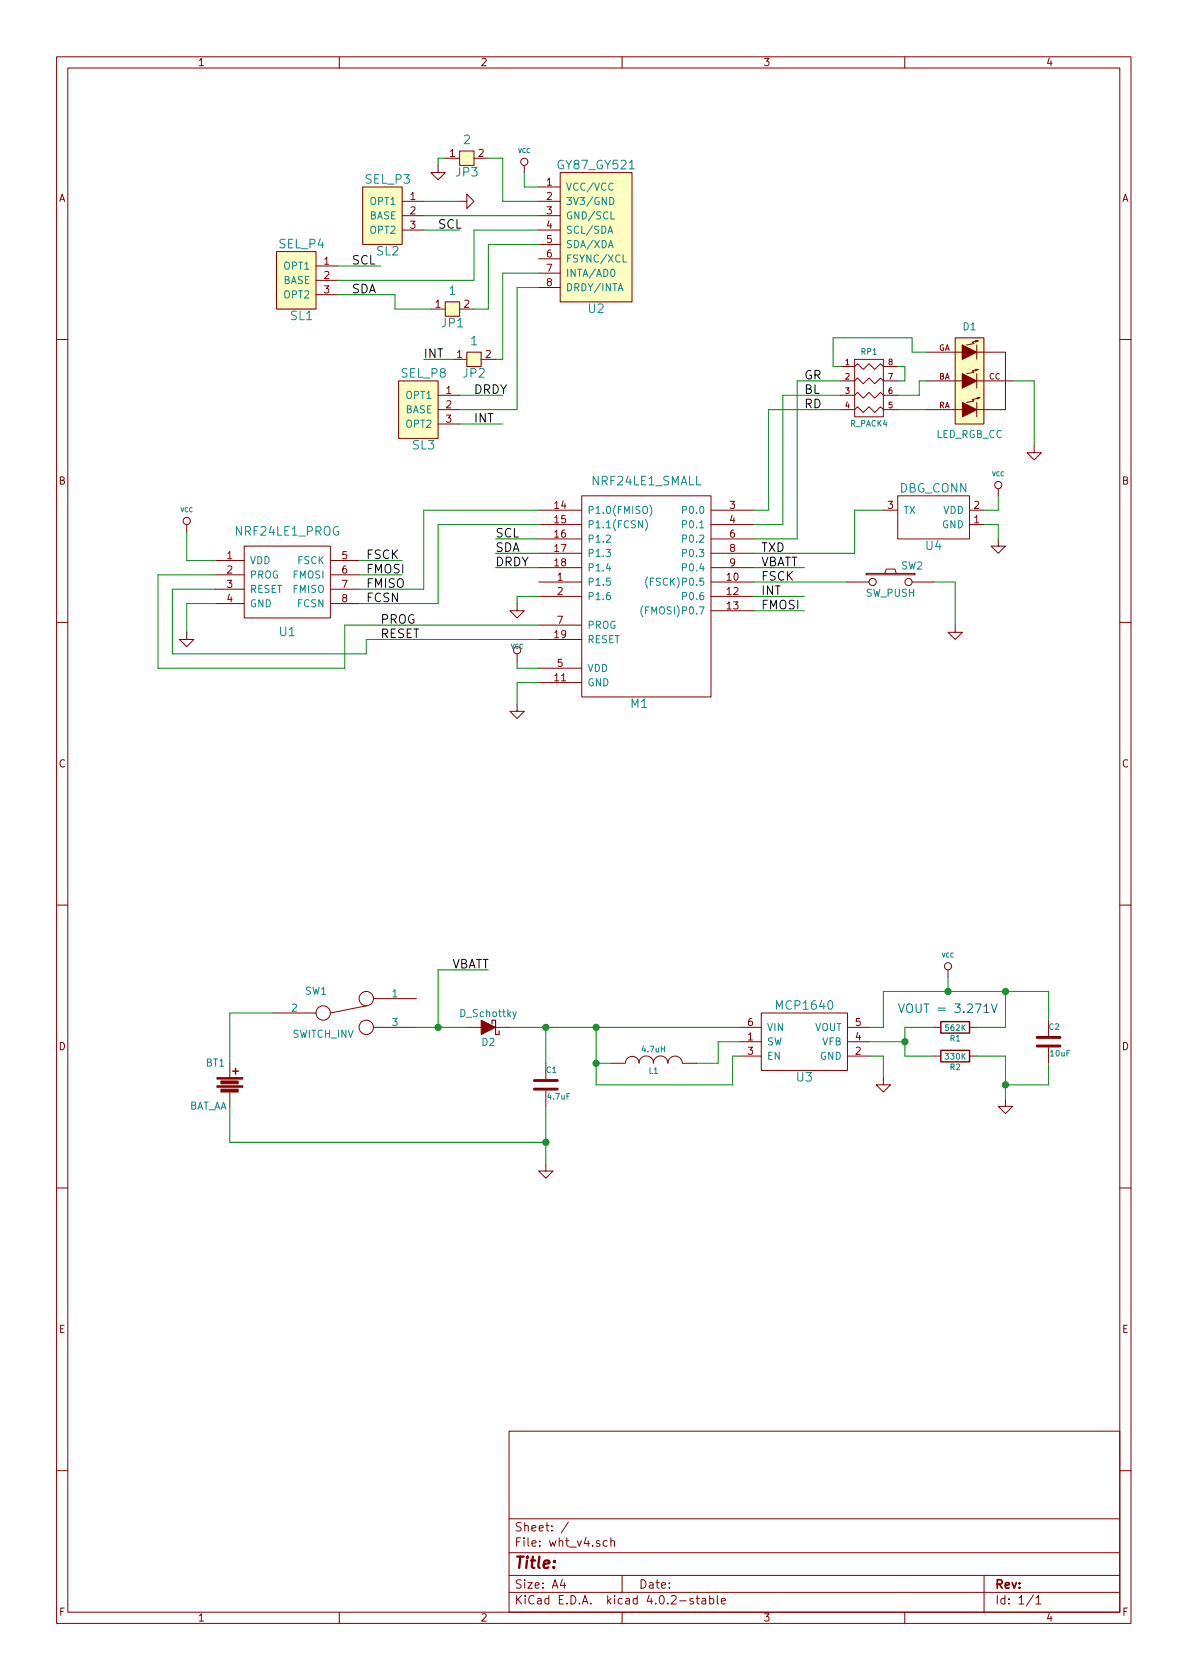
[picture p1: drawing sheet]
EESchema Schematic File Version 2
LIBS:wht_v4-rescue
LIBS:power
LIBS:device
LIBS:transistors
LIBS:conn
LIBS:linear
LIBS:regul
LIBS:74xx
LIBS:cmos4000
LIBS:adc-dac
LIBS:memory
LIBS:xilinx
LIBS:microcontrollers
LIBS:dsp
LIBS:microchip
LIBS:analog_switches
LIBS:motorola
LIBS:texas
LIBS:intel
LIBS:audio
LIBS:interface
LIBS:digital-audio
LIBS:philips
LIBS:display
LIBS:cypress
LIBS:siliconi
LIBS:opto
LIBS:atmel
LIBS:contrib
LIBS:valves
LIBS:wht
LIBS:nrf24le1
LIBS:wht_v4-cache
EELAYER 25 0
EELAYER END
$Descr A4 8268 11693 portrait
encoding utf-8
Sheet 1 1
Title ""
Date ""
Rev ""
Comp ""
Comment1 ""
Comment2 ""
Comment3 ""
Comment4 ""
$EndDescr
$Comp
L NRF24LE1_PROG U1
U 1 1
P 2000 4050
F 0 "U1" H 2000 3700 60  0000 C CNN
F 1 "NRF24LE1_PROG" H 2000 4400 60  0000 C CNN
F 2 "wht:NRF_ICSP_RibbonCable" H 1950 3950 60  0001 C CNN
F 3 "" H 1950 3950 60  0000 C CNN
	1    2000 4050
	1    0    0    -1  
$EndComp
$Comp
L NRF24LE1_SMALL M1
U 1 1
P 4500 4150
F 0 "M1" H 4450 3400 60  0000 C CNN
F 1 "NRF24LE1_SMALL" H 4500 4950 60  0000 C CNN
F 2 "wht:NRF24LE1_SMALL" H 4250 4350 60  0001 C CNN
F 3 "" H 4250 4350 60  0000 C CNN
	1    4500 4150
	1    0    0    -1  
$EndComp
$Comp
L VCC #PWR01
U 1 1
P 1300 3700
F 0 "#PWR01" H 1300 3800 30  0001 C CNN
F 1 "VCC" H 1300 3850 30  0000 C CNN
F 2 "" H 1300 3700 60  0000 C CNN
F 3 "" H 1300 3700 60  0000 C CNN
	1    1300 3700
	1    0    0    -1  
$EndComp
$Comp
L GND #PWR02
U 1 1
P 3600 4900
F 0 "#PWR02" H 3600 4900 30  0001 C CNN
F 1 "GND" H 3600 4830 30  0001 C CNN
F 2 "" H 3600 4900 60  0000 C CNN
F 3 "" H 3600 4900 60  0000 C CNN
	1    3600 4900
	1    0    0    -1  
$EndComp
$Comp
L GND #PWR03
U 1 1
P 1300 4400
F 0 "#PWR03" H 1300 4400 30  0001 C CNN
F 1 "GND" H 1300 4330 30  0001 C CNN
F 2 "" H 1300 4400 60  0000 C CNN
F 3 "" H 1300 4400 60  0000 C CNN
	1    1300 4400
	1    0    0    -1  
$EndComp
$Comp
L VCC #PWR04
U 1 1
P 3600 4600
F 0 "#PWR04" H 3600 4700 30  0001 C CNN
F 1 "VCC" H 3600 4700 30  0000 C CNN
F 2 "" H 3600 4600 60  0000 C CNN
F 3 "" H 3600 4600 60  0000 C CNN
	1    3600 4600
	1    0    0    -1  
$EndComp
Text Label 2550 3900 0    60   ~ 0
FSCK
Text Label 2550 4100 0    60   ~ 0
FMISO
Text Label 2550 4200 0    60   ~ 0
FCSN
Text Label 5300 4250 0    60   ~ 0
FMOSI
Text Label 5300 4050 0    60   ~ 0
FSCK
$Comp
L GND #PWR05
U 1 1
P 7200 3100
F 0 "#PWR05" H 7200 3100 30  0001 C CNN
F 1 "GND" H 7200 3030 30  0001 C CNN
F 2 "" H 7200 3100 60  0000 C CNN
F 3 "" H 7200 3100 60  0000 C CNN
	1    7200 3100
	1    0    0    -1  
$EndComp
Text Label 3450 3750 0    60   ~ 0
SCL
Text Label 3450 3850 0    60   ~ 0
SDA
Wire Wire Line
	3600 4600 3600 4650
Wire Wire Line
	3600 4650 3750 4650
Wire Wire Line
	3750 4750 3600 4750
Wire Wire Line
	3600 4750 3600 4900
Wire Wire Line
	1500 4200 1300 4200
Wire Wire Line
	1300 4200 1300 4400
Wire Wire Line
	1300 3700 1300 3900
Wire Wire Line
	1300 3900 1500 3900
Wire Wire Line
	2500 3900 2800 3900
Wire Wire Line
	2500 4100 2950 4100
Wire Wire Line
	2500 4200 3050 4200
Wire Wire Line
	2400 4350 3750 4350
Wire Wire Line
	2550 4450 3750 4450
Wire Wire Line
	1100 4000 1500 4000
Wire Wire Line
	1200 4100 1500 4100
Wire Wire Line
	5250 4150 5600 4150
Wire Wire Line
	5250 4250 5600 4250
Wire Wire Line
	3750 3550 2950 3550
Wire Wire Line
	3750 3650 3050 3650
Wire Wire Line
	3050 3650 3050 4200
Wire Wire Line
	5450 2750 5450 3650
Wire Wire Line
	5450 3650 5250 3650
Wire Wire Line
	3450 3750 3750 3750
Wire Wire Line
	3450 3850 3750 3850
Wire Wire Line
	2550 4450 2550 4550
Wire Wire Line
	2550 4550 1200 4550
Wire Wire Line
	1200 4550 1200 4100
Wire Wire Line
	1100 4000 1100 4650
Wire Wire Line
	1100 4650 2400 4650
Wire Wire Line
	2400 4650 2400 4350
$Comp
L GND #PWR06
U 1 1
P 6650 4350
F 0 "#PWR06" H 6650 4350 30  0001 C CNN
F 1 "GND" H 6650 4280 30  0001 C CNN
F 2 "" H 6650 4350 60  0000 C CNN
F 3 "" H 6650 4350 60  0000 C CNN
	1    6650 4350
	1    0    0    -1  
$EndComp
$Comp
L SWITCH_INV SW1
U 1 1
P 2400 7050
F 0 "SW1" H 2200 7200 50  0000 C CNN
F 1 "SWITCH_INV" H 2250 6900 50  0000 C CNN
F 2 "wht:ESP2010_switch" H 2400 7050 60  0001 C CNN
F 3 "" H 2400 7050 60  0000 C CNN
	1    2400 7050
	1    0    0    -1  
$EndComp
$Comp
L SW_PUSH SW2
U 1 1
P 6200 4050
F 0 "SW2" H 6350 4160 50  0000 C CNN
F 1 "SW_PUSH" H 6200 3970 50  0000 C CNN
F 2 "wht:TACTILE-PTH" H 6200 4050 60  0001 C CNN
F 3 "" H 6200 4050 60  0000 C CNN
	1    6200 4050
	1    0    0    -1  
$EndComp
Wire Wire Line
	2950 3550 2950 4100
Wire Wire Line
	2500 4000 2800 4000
Text Label 2550 4000 0    60   ~ 0
FMOSI
$Comp
L Battery BT1
U 1 1
P 1600 7550
F 0 "BT1" H 1500 7700 50  0000 C CNN
F 1 "BAT_AA" H 1450 7400 50  0000 C CNN
F 2 "wht:BATT_HOLDER_AAx1_KEYSTONE_1028" H 1600 7550 60  0001 C CNN
F 3 "" H 1600 7550 60  0000 C CNN
	1    1600 7550
	1    0    0    -1  
$EndComp
Text Label 2650 4350 0    60   ~ 0
PROG
Text Label 2650 4450 0    60   ~ 0
RESET
$Comp
L R_PACK4 RP1
U 1 1
P 6050 2900
F 0 "RP1" H 6050 3350 40  0000 C CNN
F 1 "R_PACK4" H 6050 2850 40  0000 C CNN
F 2 "wht:Resistor_Array_x4_1206" H 6050 2900 60  0001 C CNN
F 3 "" H 6050 2900 60  0000 C CNN
	1    6050 2900
	1    0    0    -1  
$EndComp
Wire Wire Line
	6450 2850 6250 2850
$Comp
L MCP1640 U3
U 1 1
P 5600 7250
F 0 "U3" H 5600 7000 60  0000 C CNN
F 1 "MCP1640" H 5600 7500 60  0000 C CNN
F 2 "wht:SOT23_6_WHT" H 5600 7100 60  0001 C CNN
F 3 "" H 5600 7100 60  0000 C CNN
	1    5600 7250
	1    0    0    -1  
$EndComp
$Comp
L INDUCTOR L1
U 1 1
P 4550 7400
F 0 "L1" V 4500 7400 40  0000 C CNN
F 1 "4.7uH" V 4650 7400 40  0000 C CNN
F 2 "wht:INDUCTOR_DL16" H 4550 7400 60  0001 C CNN
F 3 "" H 4550 7400 60  0000 C CNN
	1    4550 7400
	0    -1   -1   0   
$EndComp
$Comp
L GND #PWR07
U 1 1
P 3800 8100
F 0 "#PWR07" H 3800 8100 30  0001 C CNN
F 1 "GND" H 3800 8030 30  0001 C CNN
F 2 "" H 3800 8100 60  0000 C CNN
F 3 "" H 3800 8100 60  0000 C CNN
	1    3800 8100
	1    0    0    -1  
$EndComp
Wire Wire Line
	4150 7400 4250 7400
Wire Wire Line
	5150 7250 5000 7250
Wire Wire Line
	5000 7250 5000 7400
Wire Wire Line
	5000 7400 4850 7400
Wire Wire Line
	5150 7350 5100 7350
Wire Wire Line
	5100 7350 5100 7550
Wire Wire Line
	5100 7550 4150 7550
Wire Wire Line
	6050 7350 6150 7350
Wire Wire Line
	6150 7350 6150 7500
$Comp
L GND #PWR08
U 1 1
P 6150 7500
F 0 "#PWR08" H 6150 7500 30  0001 C CNN
F 1 "GND" H 6150 7430 30  0001 C CNN
F 2 "" H 6150 7500 60  0000 C CNN
F 3 "" H 6150 7500 60  0000 C CNN
	1    6150 7500
	1    0    0    -1  
$EndComp
$Comp
L VCC #PWR09
U 1 1
P 6600 6800
F 0 "#PWR09" H 6600 6900 30  0001 C CNN
F 1 "VCC" H 6600 6950 30  0000 C CNN
F 2 "" H 6600 6800 60  0000 C CNN
F 3 "" H 6600 6800 60  0000 C CNN
	1    6600 6800
	1    0    0    -1  
$EndComp
Wire Wire Line
	6150 7150 6050 7150
Wire Wire Line
	6150 6900 6150 7150
$Comp
L R R1
U 1 1
P 6650 7150
F 0 "R1" V 6730 7150 40  0000 C CNN
F 1 "562K" V 6657 7151 40  0000 C CNN
F 2 "wht:Resistor_SMD0805_HandSoldering" V 6580 7150 30  0001 C CNN
F 3 "" H 6650 7150 30  0000 C CNN
	1    6650 7150
	0    1    1    0   
$EndComp
$Comp
L R R2
U 1 1
P 6650 7350
F 0 "R2" V 6730 7350 40  0000 C CNN
F 1 "330K" V 6657 7351 40  0000 C CNN
F 2 "wht:Resistor_SMD0805_HandSoldering" V 6580 7350 30  0001 C CNN
F 3 "" H 6650 7350 30  0000 C CNN
	1    6650 7350
	0    1    1    0   
$EndComp
$Comp
L GND #PWR010
U 1 1
P 7000 7650
F 0 "#PWR010" H 7000 7650 30  0001 C CNN
F 1 "GND" H 7000 7580 30  0001 C CNN
F 2 "" H 7000 7650 60  0000 C CNN
F 3 "" H 7000 7650 60  0000 C CNN
	1    7000 7650
	1    0    0    -1  
$EndComp
Wire Wire Line
	6050 7250 6300 7250
Wire Wire Line
	6300 7150 6300 7350
Connection ~ 6300 7250
Wire Wire Line
	7000 6900 7000 7150
Wire Wire Line
	7000 7350 7000 7650
Wire Wire Line
	1900 7050 1600 7050
Wire Wire Line
	1600 7950 3800 7950
Wire Wire Line
	3050 7150 3050 6750
Wire Wire Line
	3050 6750 3400 6750
Connection ~ 3050 7150
Text Label 3150 6750 0    60   ~ 0
VBATT
Wire Wire Line
	6150 6900 7300 6900
Wire Wire Line
	6600 6800 6600 6900
Connection ~ 6600 6900
Text Notes 6250 7050 0    60   ~ 0
VOUT = 3.271V
$Comp
L C C1
U 1 1
P 3800 7550
F 0 "C1" H 3800 7650 40  0000 L CNN
F 1 "4.7uF" H 3806 7465 40  0000 L CNN
F 2 "wht:Capacitor_SMD0805_HandSoldering" H 3838 7400 30  0001 C CNN
F 3 "" H 3800 7550 60  0000 C CNN
	1    3800 7550
	1    0    0    -1  
$EndComp
$Comp
L C C2
U 1 1
P 7300 7250
F 0 "C2" H 7300 7350 40  0000 L CNN
F 1 "10uF" H 7306 7165 40  0000 L CNN
F 2 "wht:c_1206" H 7338 7100 30  0001 C CNN
F 3 "" H 7300 7250 60  0000 C CNN
	1    7300 7250
	1    0    0    -1  
$EndComp
Connection ~ 7000 6900
Wire Wire Line
	7300 7550 7000 7550
Connection ~ 7000 7550
$Comp
L LED_RGB_CC D1
U 1 1
P 6750 2650
F 0 "D1" H 6750 3025 50  0000 C CNN
F 1 "LED_RGB_CC" H 6750 2275 50  0000 C CNN
F 2 "wht:LED_RGB_CC" H 6750 2600 60  0001 C CNN
F 3 "" H 6750 2600 60  0000 C CNN
	1    6750 2650
	1    0    0    -1  
$EndComp
Wire Wire Line
	7050 2650 7200 2650
Wire Wire Line
	7200 2650 7200 3100
Wire Wire Line
	5250 3750 5550 3750
Wire Wire Line
	5850 2850 5350 2850
Wire Wire Line
	5350 2850 5350 3550
Wire Wire Line
	5350 3550 5250 3550
Wire Wire Line
	5550 3750 5550 2650
Text Label 5600 2850 0    60   ~ 0
RD
Wire Wire Line
	5950 3850 5250 3850
Text Label 5300 3850 0    60   ~ 0
TXD
Wire Wire Line
	5950 3550 5950 3850
$Comp
L VCC #PWR011
U 1 1
P 6950 3450
F 0 "#PWR011" H 6950 3550 30  0001 C CNN
F 1 "VCC" H 6950 3600 30  0000 C CNN
F 2 "" H 6950 3450 60  0000 C CNN
F 3 "" H 6950 3450 60  0000 C CNN
	1    6950 3450
	1    0    0    -1  
$EndComp
Wire Wire Line
	5950 3550 6150 3550
$Comp
L GND #PWR012
U 1 1
P 6950 3750
F 0 "#PWR012" H 6950 3750 30  0001 C CNN
F 1 "GND" H 6950 3680 30  0001 C CNN
F 2 "" H 6950 3750 60  0000 C CNN
F 3 "" H 6950 3750 60  0000 C CNN
	1    6950 3750
	1    0    0    -1  
$EndComp
Wire Wire Line
	6850 3550 6950 3550
Wire Wire Line
	6950 3550 6950 3450
Wire Wire Line
	6850 3650 6950 3650
Wire Wire Line
	6950 3650 6950 3750
Wire Wire Line
	5250 3950 5600 3950
Text Label 5300 3950 0    60   ~ 0
VBATT
Wire Wire Line
	3750 4150 3600 4150
Wire Wire Line
	3600 4150 3600 4200
$Comp
L GND #PWR013
U 1 1
P 3600 4200
F 0 "#PWR013" H 3600 4200 30  0001 C CNN
F 1 "GND" H 3600 4130 30  0001 C CNN
F 2 "" H 3600 4200 60  0000 C CNN
F 3 "" H 3600 4200 60  0000 C CNN
	1    3600 4200
	1    0    0    -1  
$EndComp
$Comp
L DBG_CONN U4
U 1 1
P 6500 3600
F 0 "U4" H 6500 3400 60  0000 C CNN
F 1 "DBG_CONN" H 6500 3800 60  0000 C CNN
F 2 "wht:Pin_Header_Straight_1x03" H 6350 3575 60  0001 C CNN
F 3 "" H 6350 3575 60  0000 C CNN
	1    6500 3600
	1    0    0    -1  
$EndComp
Wire Wire Line
	3750 3950 3450 3950
Text Label 3450 3950 0    60   ~ 0
DRDY
Text Label 5300 4150 0    60   ~ 0
INT
$Comp
L GY87_GY521 U2
U 1 1
P 4150 1650
F 0 "U2" H 4150 1150 60  0000 C CNN
F 1 "GY87_GY521" H 4150 2150 60  0000 C CNN
F 2 "wht:GY87_GY521" H 4250 1450 60  0001 C CNN
F 3 "" H 4250 1450 60  0000 C CNN
	1    4150 1650
	1    0    0    -1  
$EndComp
$Comp
L VCC #PWR014
U 1 1
P 3650 1200
F 0 "#PWR014" H 3650 1300 30  0001 C CNN
F 1 "VCC" H 3650 1350 30  0000 C CNN
F 2 "" H 3650 1200 60  0000 C CNN
F 3 "" H 3650 1200 60  0000 C CNN
	1    3650 1200
	1    0    0    -1  
$EndComp
Wire Wire Line
	3650 1200 3650 1300
Wire Wire Line
	3650 1300 3750 1300
$Comp
L SELECTOR SL2
U 1 1
P 2700 1500
F 0 "SL2" H 2700 1250 60  0000 C CNN
F 1 "SEL_P3" H 2700 1750 60  0000 C CNN
F 2 "wht:SelectTHT" H 2550 1500 60  0001 C CNN
F 3 "" H 2550 1500 60  0000 C CNN
	1    2700 1500
	-1   0    0    -1  
$EndComp
Wire Wire Line
	2950 1500 3750 1500
$Comp
L GND #PWR015
U 1 1
P 3200 1400
F 0 "#PWR015" H 3200 1400 30  0001 C CNN
F 1 "GND" H 3200 1330 30  0001 C CNN
F 2 "" H 3200 1400 60  0000 C CNN
F 3 "" H 3200 1400 60  0000 C CNN
	1    3200 1400
	0    -1   -1   0   
$EndComp
Wire Wire Line
	2950 1400 3200 1400
Wire Wire Line
	2950 1600 3200 1600
Text Label 3050 1600 0    60   ~ 0
SCL
$Comp
L SELECTOR SL1
U 1 1
P 2100 1950
F 0 "SL1" H 2100 1700 60  0000 C CNN
F 1 "SEL_P4" H 2100 2200 60  0000 C CNN
F 2 "wht:SelectTHT" H 1950 1950 60  0001 C CNN
F 3 "" H 1950 1950 60  0000 C CNN
	1    2100 1950
	-1   0    0    -1  
$EndComp
Wire Wire Line
	2350 1950 3300 1950
Wire Wire Line
	3300 1950 3300 1600
Wire Wire Line
	3300 1600 3750 1600
Wire Wire Line
	2350 1850 2650 1850
Wire Wire Line
	2350 2050 2750 2050
Text Label 2450 1850 0    60   ~ 0
SCL
Text Label 2450 2050 0    60   ~ 0
SDA
$Comp
L SELECTOR SL3
U 1 1
P 2950 2850
F 0 "SL3" H 2950 2600 60  0000 C CNN
F 1 "SEL_P8" H 2950 3100 60  0000 C CNN
F 2 "wht:SelectTHT" H 2800 2850 60  0001 C CNN
F 3 "" H 2800 2850 60  0000 C CNN
	1    2950 2850
	-1   0    0    -1  
$EndComp
Wire Wire Line
	3200 2750 3500 2750
Wire Wire Line
	3200 2950 3500 2950
Wire Wire Line
	3200 2850 3600 2850
Wire Wire Line
	3600 2850 3600 2000
Wire Wire Line
	3600 2000 3750 2000
Text Label 3300 2750 0    60   ~ 0
DRDY
Text Label 3300 2950 0    60   ~ 0
INT
Wire Wire Line
	3750 1900 3500 1900
Wire Wire Line
	3500 1900 3500 2500
Wire Wire Line
	3500 2500 3450 2500
$Comp
L JMPR JP2
U 1 1
P 3300 2500
F 0 "JP2" H 3300 2400 60  0000 C CNN
F 1 "1" H 3300 2625 60  0000 C CNN
F 2 "wht:JumperTHT" H 3300 2500 60  0001 C CNN
F 3 "" H 3300 2500 60  0000 C CNN
	1    3300 2500
	1    0    0    -1  
$EndComp
Wire Wire Line
	3150 2500 2950 2500
Text Label 2950 2500 0    60   ~ 0
INT
Wire Wire Line
	3750 1700 3400 1700
Wire Wire Line
	3400 1700 3400 2150
Wire Wire Line
	3400 2150 3300 2150
$Comp
L JMPR JP1
U 1 1
P 3150 2150
F 0 "JP1" H 3150 2050 60  0000 C CNN
F 1 "1" H 3150 2275 60  0000 C CNN
F 2 "wht:JumperTHT" H 3150 2150 60  0001 C CNN
F 3 "" H 3150 2150 60  0000 C CNN
	1    3150 2150
	1    0    0    -1  
$EndComp
Wire Wire Line
	3000 2150 2750 2150
Wire Wire Line
	2750 2150 2750 2050
$Comp
L JMPR JP3
U 1 1
P 3250 1100
F 0 "JP3" H 3250 1000 60  0000 C CNN
F 1 "2" H 3250 1225 60  0000 C CNN
F 2 "wht:JumperTHT" H 3250 1100 60  0001 C CNN
F 3 "" H 3250 1100 60  0000 C CNN
	1    3250 1100
	1    0    0    -1  
$EndComp
Wire Wire Line
	3750 1400 3500 1400
Wire Wire Line
	3100 1100 3050 1100
Wire Wire Line
	3050 1100 3050 1150
$Comp
L GND #PWR016
U 1 1
P 3050 1150
F 0 "#PWR016" H 3050 1150 30  0001 C CNN
F 1 "GND" H 3050 1080 30  0001 C CNN
F 2 "" H 3050 1150 60  0000 C CNN
F 3 "" H 3050 1150 60  0000 C CNN
	1    3050 1150
	1    0    0    -1  
$EndComp
Wire Wire Line
	3400 1100 3500 1100
Wire Wire Line
	3500 1100 3500 1400
Wire Wire Line
	6500 4050 6650 4050
Wire Wire Line
	6650 4050 6650 4350
Wire Wire Line
	6450 2650 6400 2650
Wire Wire Line
	6400 2650 6400 2750
Wire Wire Line
	6400 2750 6250 2750
Wire Wire Line
	5450 2750 5850 2750
Text Label 5600 2750 0    60   ~ 0
BL
Wire Wire Line
	5550 2650 5850 2650
Wire Wire Line
	6250 2650 6300 2650
Wire Wire Line
	6300 2650 6300 2550
Wire Wire Line
	6300 2550 6250 2550
Wire Wire Line
	5850 2550 5800 2550
Wire Wire Line
	5800 2550 5800 2350
Wire Wire Line
	5800 2350 6350 2350
Wire Wire Line
	6350 2350 6350 2450
Wire Wire Line
	6350 2450 6450 2450
Text Label 5600 2650 0    60   ~ 0
GR
$Comp
L D_Schottky D2
U 1 1
P 3400 7150
F 0 "D2" H 3400 7250 50  0000 C CNN
F 1 "D_Schottky" H 3400 7050 50  0000 C CNN
F 2 "wht:Diode-MiniMELF_Handsoldering" H 3400 7150 50  0001 C CNN
F 3 "" H 3400 7150 50  0000 C CNN
	1    3400 7150
	-1   0    0    1   
$EndComp
Wire Wire Line
	2900 7150 3250 7150
Wire Wire Line
	4150 7550 4150 7150
Wire Wire Line
	3550 7150 5150 7150
Connection ~ 4150 7400
Wire Wire Line
	3800 7400 3800 7150
Connection ~ 3800 7150
Connection ~ 4150 7150
Wire Wire Line
	1600 7700 1600 7950
Wire Wire Line
	1600 7050 1600 7400
Wire Wire Line
	3800 7700 3800 8100
Connection ~ 3800 7950
Wire Wire Line
	7000 7150 6800 7150
Wire Wire Line
	6800 7350 7000 7350
Wire Wire Line
	6300 7350 6500 7350
Wire Wire Line
	6300 7150 6500 7150
Wire Wire Line
	7300 7400 7300 7550
Wire Wire Line
	7300 6900 7300 7100
Wire Wire Line
	5250 4050 5900 4050
$EndSCHEMATC
